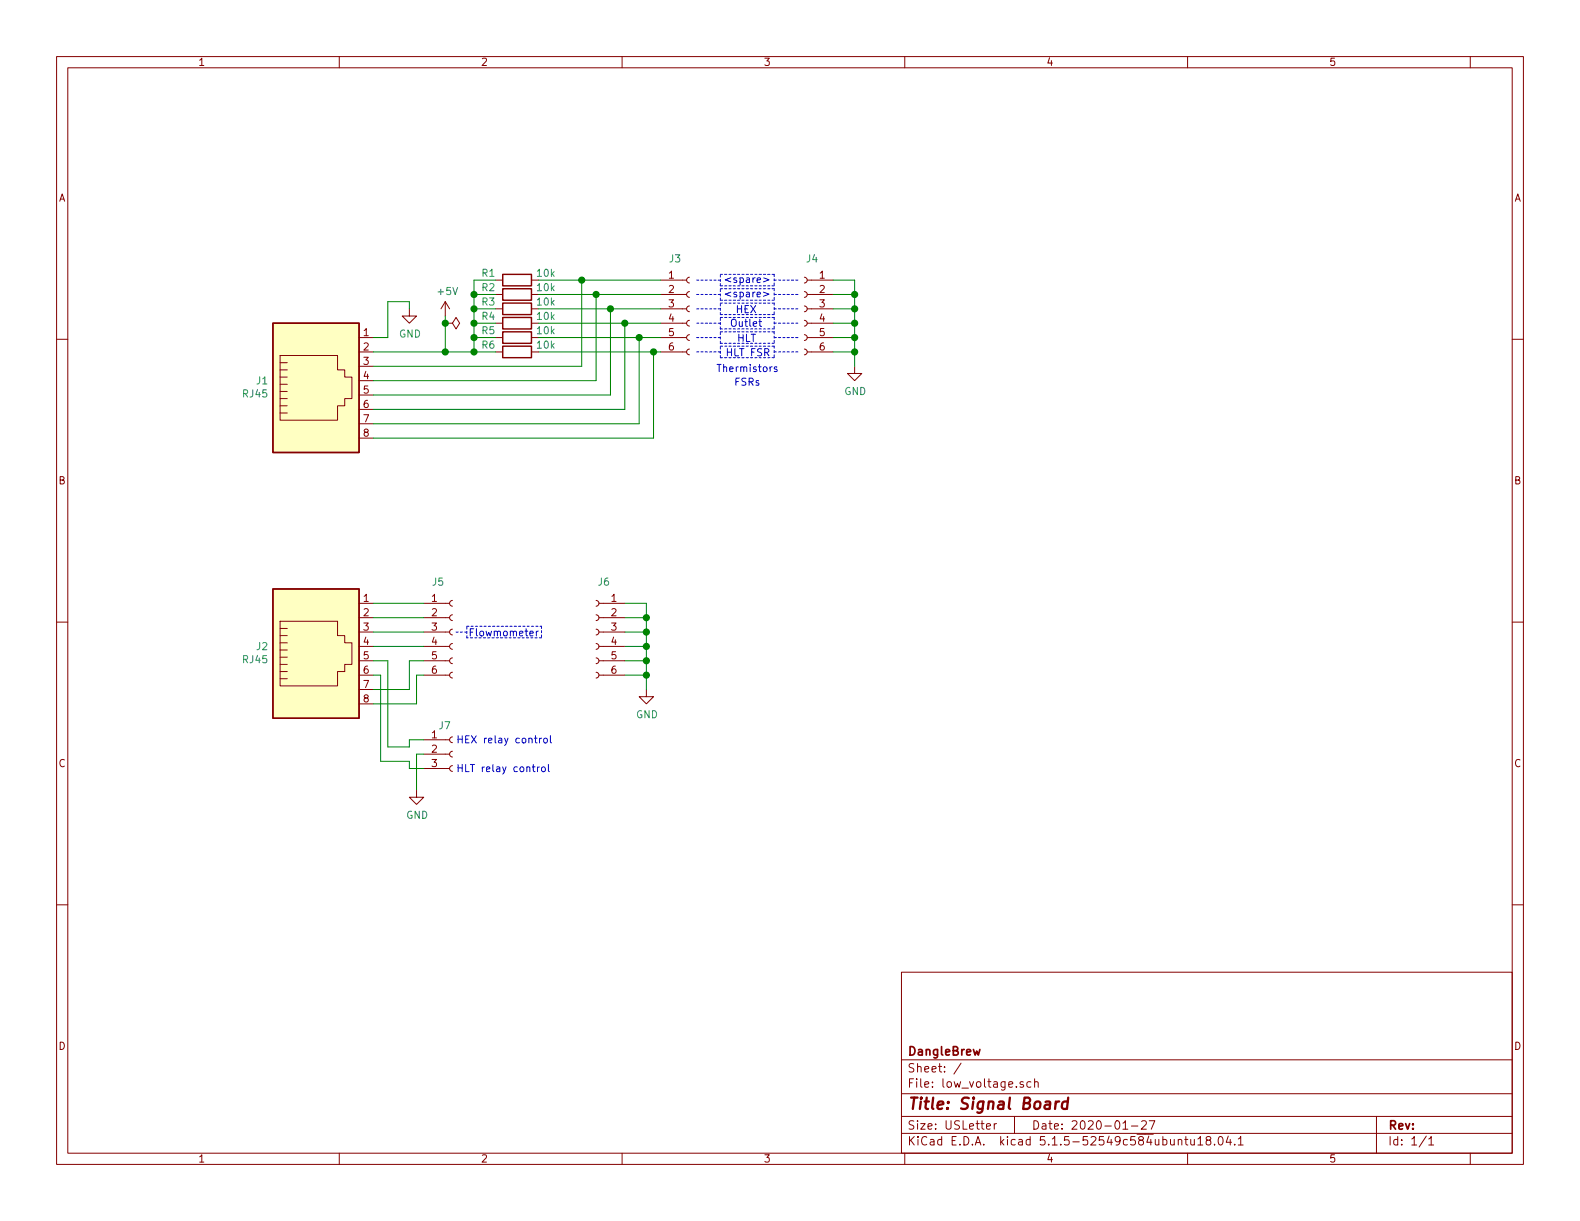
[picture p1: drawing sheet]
<svg xmlns="http://www.w3.org/2000/svg" width="279mm" height="216mm" viewBox="0 0 279 216" stroke-linecap="round" stroke-linejoin="round" font-family="sans-serif">
<g fill="none" stroke="#840000" stroke-width=".18">
<path d="M10 10h259.4v195.9h-259.4zM12 12h255.4v191.9h-255.4zM60 10v2M110 10v2M160 10v2M210 10v2M260 10v2M10 60h2M63.5 59.7h2.5M72.4 54.6v1.3h1.3l-1.3 1.3-1.3-1.3h1.3M78.7 57.2h1.3l.6-1.1 .7 1.1-.7 1-.6-1M78.7 57.2h.1"/>
<path d="M78.7 53.3l-.7 1.3M78.7 53.3v2.6M78.7 53.3l.8 1.3M87.6 59.7h1.3M87.6 57.2h1.3M87.6 54.6h1.3M87.6 52.1h1.3M87.6 49.5h1.3M94 59.7h1.2M94 57.2h1.2M94 54.6h1.2M94 52.1h1.2"/>
<path d="M94 49.5h1.2M116.8 59.7h4.6M116.8 57.2h4.6M116.8 54.6h4.6M116.8 52.1h4.6M116.8 49.5h4.6M121.9 59.2l-.3 .1-.2 .3 .1 .4 .4 .2M121.9 56.6l-.3 .1-.2 .4 .1 .4 .4 .2M121.9 54.1l-.3 .1-.2 .3 .1 .4 .4 .2M121.9 51.6l-.3 .1-.2 .3 .1 .4 .4 .2M121.9 49l-.3 .1-.2 .4 .1 .3 .4 .2M142.2 59.2l.4 .1 .1 .3-.1 .4-.4 .2"/>
<path d="M142.2 56.6l.4 .2 .1 .2-.1 .5-.4 .2M142.2 54.1l.4 .1 .1 .3-.1 .4-.4 .2M142.2 51.6l.4 .1 .1 .3-.1 .4-.4 .2M142.2 49l.4 .1 .1 .3-.1 .5-.4 .1M142.7 59.7h4.6M142.7 57.2h4.6M142.7 54.6h4.6M142.7 52.1h4.6M142.7 49.5h4.6M267.4 60h2M49.5 64.1h1.3M49.5 65.4h1.3"/>
<path d="M49.5 66.7h1.3M49.5 67.9h1.3M49.5 69.2h1.3M49.5 70.5h1.3M49.5 62.9h10.2v2.5h1.3v1.3h1.2v3.8h-1.2v1.3h-1.3v2.5h-10.2zM49.5 71.8h1.3M49.5 73h1.3M63.5 62.2h2.5M63.5 64.8h2.5M63.5 67.3h2.5M63.5 69.9h2.5M63.5 72.4h2.5"/>
<path d="M63.5 74.9h2.5M63.5 77.5h2.5M87.6 62.2h1.3M94 62.2h1.2M116.8 62.2h4.6M121.9 61.7l-.3 .1-.2 .4 .1 .3 .4 .2M142.2 61.7l.4 .1 .1 .3-.1 .5-.4 .1M142.7 62.2h4.6M151.1 64.8v1.2h1.3l-1.3 1.3-1.2-1.3h1.2M10 110h2M49.5 111.1h1.3M49.5 112.4h1.3"/>
<path d="M49.5 113.7h1.3M49.5 114.9h1.3M49.5 116.2h1.3M49.5 117.5h1.3M49.5 109.9h10.2v2.5h1.3v1.3h1.2v3.8h-1.2v1.2h-1.3v2.6h-10.2zM49.5 118.7h1.3M63.5 106.7h2.5M63.5 109.2h2.5M63.5 111.8h2.5M63.5 114.3h2.5M63.5 116.8h2.5M63.5 119.4h2.5"/>
<path d="M74.9 106.7h4.6M74.9 109.2h4.6M74.9 111.8h4.6M74.9 114.3h4.6M74.9 116.8h4.6M74.9 119.4h4.6M80 118.9l-.3 .1-.2 .3 .1 .4 .4 .2M80 116.3l-.3 .1-.2 .4 .1 .3 .4 .2M80 113.8l-.3 .1-.2 .3 .1 .4 .4 .2M80 111.3l-.3 .1-.2 .3 .1 .4 .4 .2M80 108.7l-.3 .1-.2 .3 .1 .4 .4 .2M80 106.2l-.3 .1-.2 .3 .1 .4 .4 .2"/>
<path d="M105.4 118.9l.3 .1 .2 .3-.1 .4-.4 .2M105.4 116.3l.3 .2 .2 .2-.1 .5-.4 .1M105.4 113.8l.3 .1 .2 .3-.1 .4-.4 .2M105.4 111.3l.3 .1 .2 .3-.1 .4-.4 .2M105.4 108.7l.3 .1 .2 .3-.1 .5-.4 .1M105.4 106.2l.3 .1 .2 .3-.1 .4-.4 .2M105.9 106.7h4.6M105.9 109.2h4.6M105.9 111.8h4.6M105.9 114.3h4.6M105.9 116.8h4.6M105.9 119.4h4.6"/>
<path d="M267.4 110h2M49.5 120h1.3M63.5 121.9h2.5M63.5 124.5h2.5M73.7 139.7v1.3h1.2l-1.2 1.2-1.3-1.2h1.3M74.9 135.9h4.6M74.9 133.4h4.6M74.9 130.8h4.6M80 135.4l-.3 .1-.2 .3 .1 .4 .4 .2M80 132.8l-.3 .1-.2 .4 .1 .4 .4 .2M80 130.3l-.3 .1-.2 .3 .1 .4 .4 .2M114.3 121.9v1.3h1.3l-1.3 1.3-1.3-1.3h1.3"/>
<path d="M10 160h2M267.4 160h2M159.4 171.9h108v32h-108zM159.4 197.4h108M159.4 193.4h108M159.4 187.4h108M170 188l-1.3 1.9M174.4 199.2l.8-.2-.1-.2-.4-.1-.3 .2 .1 .7h.6M175.8 198.7v1M176.2 198.7l-.3 .1-.1 .2M179.4 197.4v3M180.9 191.3a.37 .37 0 0 0-.5 .2v.2l.5 .1 .1 .2-.2 .3-.4-.1"/>
<path d="M182.3 191.3h-.4l-.3 .2 .1 .6 .2 .2 .4-.1M183 191.4v-.1a.37 .37 0 0 1 .6 .2v.8M183 190.8v1.5M198.6 199.7h.8M200.1 199.1h1.1M201.9 198.3l.2-.1h.3l.3 .1v.3v.2l-.9 .9h.9M203.2 198.2h1l-.6 1.5M243.4 197.4v6.5M60 203.9v2M110 203.9v2M159.4 200.4h108M160 203.9v2"/>
<path d="M208.4 201.6l.2-.1h.3l.1 1M209.5 201.5h.6M209.7 201v1.3l.4 .2M210 203.9v2M210.6 201.5v.9l.4 .1 .2-.2M211.2 201.5v1M211.8 201.4l.5-.4v1.5M211.8 202.5h.9M213.6 201.6l-.3-.1v-.4a.48 .48 0 0 1 .7-.1l.1 .2-.1 .3-.6 .2-.1 .2v.4l.3 .2 .4-.1 .1-.2v-.3l-.3-.3M214.8 202.3v.2M215.5 201.1l.3-.1a.8 .8 0 0 1 .5 .7 .8 .8 0 0 1-.5 .8l-.3-.2-.1-.4zM217.2 200.9l-.4 1.1h1"/>
<path d="M217.6 201.5v1M218.3 202.3v.2M219 201.4l.4-.4v1.5M219 202.5h.8M252.2 200.9l-1.2 1.9M252.7 201.4l.4-.4v1.5M252.7 202.5h.8M260 203.9v2"/>
</g>
<path d="M186.7 194.8l-.1 1.3M187.3 194.8a.5 .5 0 0 0-.6 .3M188.8 194.8a.68 .68 0 0 0-1 .3v.6l.1 .3 .2 .1 .6-.1M188.9 194.1l-.2 2" fill="none" stroke="#840000" stroke-width=".41"/>
<path d="M172.1 185.6l.3 1 .3-.7 .3 .7 .3-1" fill="none" stroke="#840000" stroke-width=".3"/>
<g fill="#ffffc2" stroke="#ffffc2" stroke-width=".18">
<path d="M48.3 104.1h15.2v22.9h-15.2z"/>
<path d="M48.3 57.2h15.2v22.8h-15.2z"/>
</g>
<path d="M48.3 57.2h15.2v22.8h-15.2zM88.9 58.7h5.1v2h-5.1zM88.9 56.1h5.1v2.1h-5.1zM88.9 53.6h5.1v2h-5.1zM88.9 51.1h5.1v2h-5.1zM88.9 48.5h5.1v2h-5.1zM88.9 61.2h5.1v2h-5.1zM48.3 104.1h15.2v22.9h-15.2z" fill="none" stroke="#840000" stroke-width=".25"/>
<g fill="none" stroke="#0000c2" stroke-width=".18" stroke-dasharray=".4 .4">
<path d="M127.4 56.1h9.5M127.4 54.6h-4.5M127.4 55.6v-2M127.4 53.6h9.5M127.4 52.1h-4.5M127.4 48.5h9.5M127.4 51.1h9.5M127.4 49.5h-4.5M127.4 58.7h9.5M127.4 59.7h-4.5M127.4 57.2h-4.5M127.4 58.2v-2.1"/>
<path d="M136.9 54.6h4.5M136.9 55.6h-9.5M136.9 53.6v2M136.9 52.1h4.5M136.9 56.1v2.1M136.9 53.1h-9.5M136.9 51.1v2M136.9 49.5h4.5M136.9 48.5v2M136.9 50.5h-9.5M136.9 58.7v2M136.9 58.2h-9.5"/>
<path d="M136.9 59.7h4.5M136.9 57.2h4.5M127.4 61.2h9.5M127.4 63.2v-2M127.4 62.2h-4.5M127.4 60.7v-2M136.9 62.2h4.5M136.9 61.2v2M136.9 63.2h-9.5M136.9 60.7h-9.5M82.5 111.8h-2.1M82.5 112.8v-2.2"/>
<path d="M82.5 110.7h13.3M95.8 112.8h-13.3M95.8 110.7v2.1"/>
</g>
<g fill="none" stroke="#008400" stroke-width=".18">
<path d="M72.4 54.6v-1.3h-3.8v6.4h-2.6M78.7 55.9v6.3M83.8 52.1h3.8M83.8 54.6h3.8M83.8 57.2h3.8M83.8 59.7h3.8M87.6 49.5h-3.8v12.7M95.2 52.1h21.6M95.2 49.5h21.6M95.2 54.6h21.6M95.2 57.2h21.6M95.2 59.7h21.6"/>
<path d="M102.9 49.5v15.3h-36.9M105.4 52.1v15.2h-39.4M107.9 54.6v15.3h-41.9M110.5 57.2v15.2h-44.5M113 59.7v15.2h-47M147.3 52.1h3.8M147.3 49.5h3.8v15.3M147.3 54.6h3.8M147.3 57.2h3.8M147.3 59.7h3.8M66 62.2h21.6M95.2 62.2h21.6"/>
<path d="M115.6 62.2v15.3h-49.6M147.3 62.2h3.8M66 114.3h8.9M66 119.4h1.3v15.2h5.1v1.3h2.5M66 116.8h2.6v15.3h3.8v-1.3h2.5M66 111.8h8.9M66 109.2h8.9M66 106.7h8.9M74.9 119.4h-1.2v5.1h-7.7M74.9 116.8h-2.5v5.1h-6.4M110.5 106.7h3.8v15.2M110.5 114.3h3.8"/>
<path d="M110.5 119.4h3.8M110.5 116.8h3.8M110.5 111.8h3.8M110.5 109.2h3.8M74.9 133.4h-1.2v6.3"/>
</g>
<g fill="none" stroke="#0000c2" stroke-width=".18">
<path d="M134.2 56.9h.5M134.4 56.4v1.1l.3 .2M135 49.1l1 .4-1 .3M135 51.7l1 .3-1 .4M136.6 64.9l-.4 .2M137.4 64.9h-.3l-.2 .1 .1 .2 .4 .2v.3h-.5M93.7 112l.6-.1-.1-.2-.3-.1-.2 .2 .1 .6h.4M94.8 111.6v.8M95.2 111.6l-.4 .2M94.1 135.6h.5M94.3 135.2v1.1l.3 .1M94.5 130.5h.5"/>
<path d="M94.7 130.1v1.1l.3 .2M95 135.6v.8M95.4 135.6l-.4 .2M95.4 130.5v.9M95.8 130.5l-.4 .3M95.9 135.7l.3-.1 .2 .2-.1 .6h-.3l-.2-.2zM96.2 130.6l.3-.1 .3 .3-.1 .5-.3 .1-.2-.2zM97 135.2v1.1l.2 .1M97.3 130.1v1.1l.2 .2"/>
</g>
<g fill="#008400" stroke="#008400" stroke-width=".25">
<circle cx="115.6" cy="62.2" r=".51"/>
<circle cx="151.1" cy="62.2" r=".51"/>
<circle cx="114.3" cy="116.8" r=".51"/>
<circle cx="151.1" cy="59.7" r=".51"/>
<circle cx="113" cy="59.7" r=".51"/>
<circle cx="110.5" cy="57.2" r=".51"/>
<circle cx="78.7" cy="57.2" r=".51"/>
<circle cx="83.8" cy="62.2" r=".51"/>
<circle cx="78.7" cy="62.2" r=".51"/>
<circle cx="83.8" cy="59.7" r=".51"/>
<circle cx="83.8" cy="57.2" r=".51"/>
<circle cx="102.9" cy="49.5" r=".51"/>
<circle cx="83.8" cy="54.6" r=".51"/>
<circle cx="83.8" cy="52.1" r=".51"/>
<circle cx="105.4" cy="52.1" r=".51"/>
<circle cx="151.1" cy="57.2" r=".51"/>
<circle cx="114.3" cy="119.4" r=".51"/>
<circle cx="108" cy="54.6" r=".51"/>
<circle cx="114.3" cy="114.3" r=".51"/>
<circle cx="114.3" cy="111.8" r=".51"/>
<circle cx="151.1" cy="52.1" r=".51"/>
<circle cx="114.3" cy="109.2" r=".51"/>
<circle cx="151.1" cy="54.6" r=".51"/>
</g>
<text font-size="2.8" fill="#840000" x="160.4" y="196.2">Title: Signal Board</text>
<g font-size="2.1" fill="#840000">
<text x="160.4" y="189.6">Sheet: /</text>
<text x="160.4" y="186.6">DangleBrew</text>
<text x="160.4" y="192.3">File: low_voltage.sch</text>
<text x="160.4" y="202.5">KiCad E.D.A. kicad 5.1.5-52549c584ubuntu18.04.1</text>
<text x="160.4" y="199.7">Size: USLetter</text>
<text x="182.4" y="199.7">Date: 2020-01-27</text>
<text x="245.4" y="199.7">Rev:</text>
<text x="245.4" y="202.5">Id: 1/1</text>
</g>
<g font-size="1.8" fill="#840000">
<text x="35" y="11.6">1</text>
<text x="85" y="11.6">2</text>
<text x="135" y="11.6">3</text>
<text x="185" y="11.6">4</text>
<text x="235" y="11.6">5</text>
<text x="10.4" y="35.6">A</text>
<text x="267.8" y="35.6">A</text>
<text x="118.3" y="49.3">1</text>
<text x="118.3" y="51.8">2</text>
<text x="144.9" y="49.3">1</text>
<text x="144.9" y="51.8">2</text>
<text x="64.3" y="59.4">1</text>
<text x="118.3" y="54.4">3</text>
<text x="118.3" y="56.9">4</text>
<text x="118.3" y="59.4">5</text>
<text x="144.9" y="54.4">3</text>
<text x="144.9" y="56.9">4</text>
<text x="144.9" y="59.4">5</text>
<text x="64.3" y="62">2</text>
<text x="64.3" y="64.5">3</text>
<text x="118.3" y="62">6</text>
<text x="144.9" y="62">6</text>
<text x="64.3" y="67.1">4</text>
<text x="64.3" y="69.6">5</text>
<text x="64.3" y="72.1">6</text>
<text x="64.3" y="74.7">7</text>
<text x="64.3" y="77.2">8</text>
<text x="10.4" y="85.6">B</text>
<text x="267.8" y="85.6">B</text>
<text x="64.3" y="106.4">1</text>
<text x="76.4" y="106.4">1</text>
<text x="108.1" y="106.4">1</text>
<text x="64.3" y="109">2</text>
<text x="64.3" y="111.5">3</text>
<text x="76.4" y="109">2</text>
<text x="76.4" y="111.5">3</text>
<text x="108.1" y="109">2</text>
<text x="108.1" y="111.5">3</text>
<text x="64.3" y="114">4</text>
<text x="64.3" y="116.6">5</text>
<text x="64.3" y="119.1">6</text>
<text x="76.4" y="114">4</text>
<text x="76.4" y="116.6">5</text>
<text x="76.4" y="119.1">6</text>
<text x="108.1" y="114">4</text>
<text x="108.1" y="116.6">5</text>
<text x="108.1" y="119.1">6</text>
<text x="64.3" y="121.7">7</text>
<text x="64.3" y="124.2">8</text>
<text x="76.4" y="130.6">1</text>
<text x="10.4" y="135.6">C</text>
<text x="76.4" y="133.1">2</text>
<text x="76.4" y="135.6">3</text>
<text x="267.8" y="135.6">C</text>
<text x="10.4" y="185.6">D</text>
<text x="267.8" y="185.6">D</text>
<text x="35" y="205.5">1</text>
<text x="85" y="205.5">2</text>
<text x="135" y="205.5">3</text>
<text x="185" y="205.5">4</text>
<text x="235" y="205.5">5</text>
</g>
<g font-size="1.8" fill="#008484">
<text x="118.4" y="46.4">J3</text>
<text x="142.6" y="46.4">J4</text>
<text x="77.5" y="52.2">+5V</text>
<text x="85.2" y="51.5">R2</text>
<text x="85.2" y="48.9">R1</text>
<text x="95" y="51.5">10k</text>
<text x="95" y="48.9">10k</text>
<text x="70.6" y="59.7">GND</text>
<text x="85.2" y="59.1">R5</text>
<text x="85.2" y="56.6">R4</text>
<text x="85.2" y="54">R3</text>
<text x="95" y="59.1">10k</text>
<text x="95" y="56.6">10k</text>
<text x="95" y="54">10k</text>
<text x="85.2" y="61.6">R6</text>
<text x="95" y="61.6">10k</text>
<text x="43" y="70.3">RJ45</text>
<text x="45.4" y="68">J1</text>
<text x="149.3" y="69.8">GND</text>
<text x="76.5" y="103.6">J5</text>
<text x="105.8" y="103.6">J6</text>
<text x="43" y="117.3">RJ45</text>
<text x="45.4" y="115">J2</text>
<text x="77.7" y="129">J7</text>
<text x="112.5" y="127">GND</text>
<text x="71.8" y="144.8">GND</text>
</g>
<g font-size="1.8" fill="#0000c2">
<text x="127.9" y="50">&lt;spare&gt;</text>
<text x="127.9" y="52.6">&lt;spare&gt;</text>
<text x="129" y="57.8">Outlet</text>
<text x="130" y="55.4">HEX</text>
<text x="126.6" y="65.8">Thermistors</text>
<text x="128.3" y="63">HLT FSR</text>
<text x="130.3" y="60.5">HLT</text>
<text x="129.8" y="68.2">FSRs</text>
<text x="82.8" y="112.5">Flowmometer</text>
<text x="80.6" y="131.4">HEX relay control</text>
<text x="80.6" y="136.5">HLT relay control</text>
</g>
</svg>
